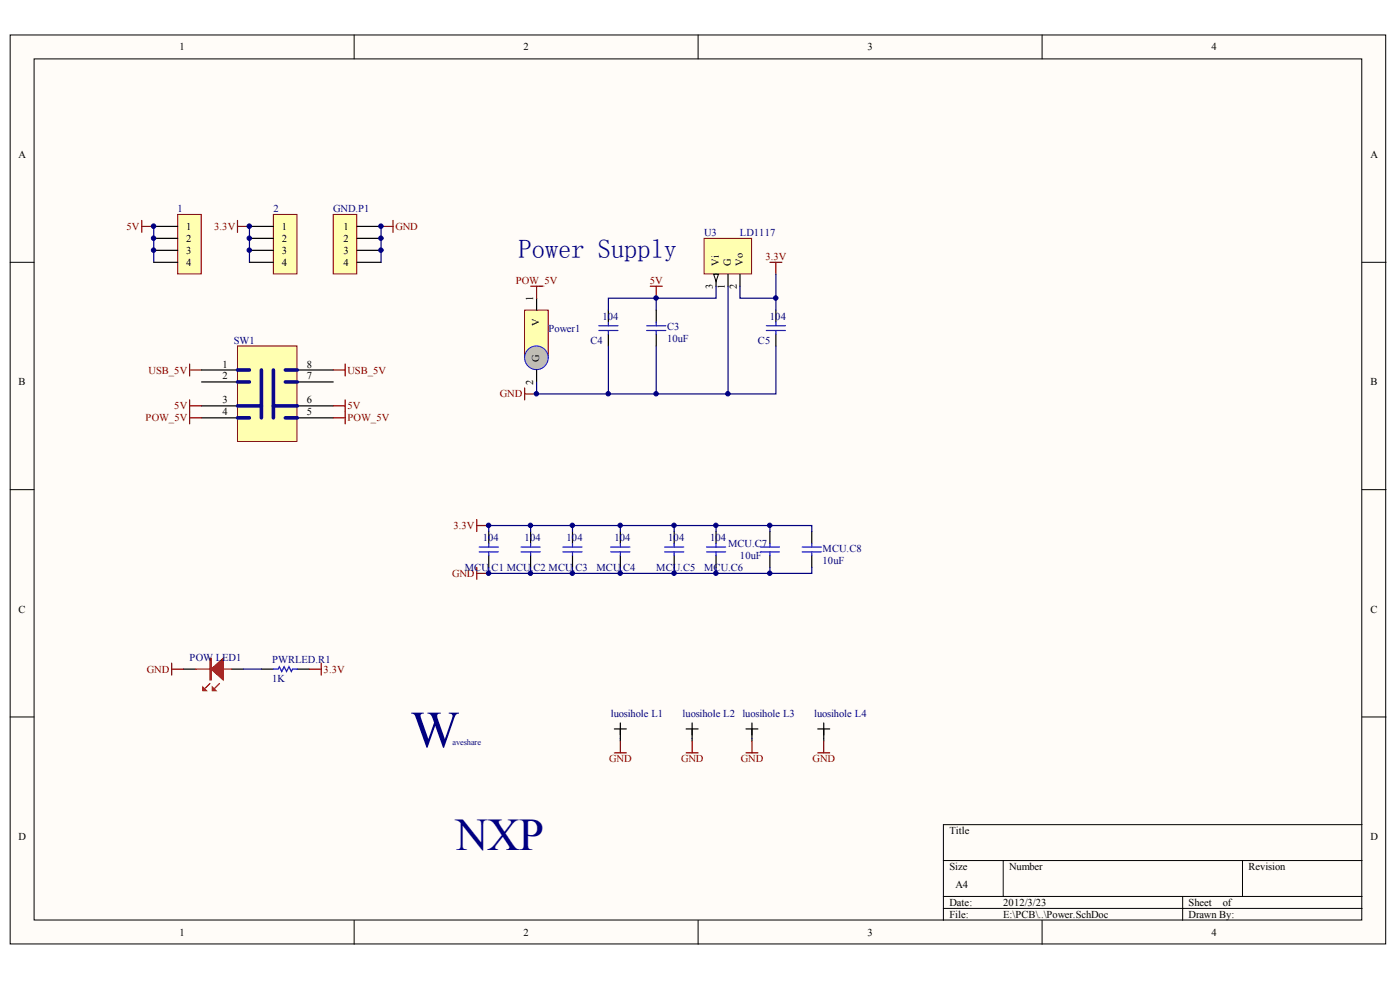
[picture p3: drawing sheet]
<svg xmlns="http://www.w3.org/2000/svg" width="291mm" height="204mm" viewBox="0 0 291 204" stroke-linecap="round" stroke-linejoin="round" font-family="sans-serif">
<g fill="#fffcf8" stroke="#000" stroke-width=".21">
<path d="M2.1 7.3h286v188.9h-286z"/>
<path d="M7.1 12.2h276v179h-276z"/>
</g>
<g fill="none" stroke="#000" stroke-width=".21">
<path d="M73.6 7.3v4.9M145.1 7.3v4.9M216.6 7.3v4.9M2.1 54.5h5M283.2 54.5h4.9M2.1 101.8h5M283.2 101.8h4.9M2.1 149h5M283.2 149h4.9M196.1 178.9h87.1M208.6 178.9v7.4M258.3 178.9v7.4"/>
<path d="M283.2 171.4h-87.1v19.9M73.6 191.3v5M145.1 191.3v5M196.1 186.3h87.1M196.1 188.8h87.1M216.6 191.3v5M245.9 186.3v5"/>
</g>
<path d="M146.4 49.5h9.8v7.4h-9.8z" fill="#ffffb0" stroke="#800000" stroke-width=".21"/>
<path d="M148.9 57v2.5M151.3 57v2.5M153.8 57v2.5" fill="none" stroke="#000" stroke-width=".25"/>
<path d="M148.4 57h1l-.5 1.5z" fill="#fffcf8" stroke="#000" stroke-width=".21"/>
<path d="M109.1 64.5h4.9v9.8h-4.9z" fill="#ffffb0" stroke="#800000" stroke-width=".21"/>
<circle cx="111.5" cy="74.4" r="2.46" fill="#c0c0c0" stroke="#00f" stroke-width=".21"/>
<g fill="none" stroke="#000" stroke-width=".25">
<path d="M111.6 62v2.5M111.6 76.9v2.5M126.5 64.5v2.5M126.5 69.4v2.5M161.3 64.5v2.5M161.3 69.4v2.5M119 110.5v2.5M119 115.5v2.4M129 110.5v2.5M129 115.5v2.4M140.2 110.5v2.5M140.2 115.5v2.4"/>
<path d="M148.9 110.5v2.5M148.9 115.5v2.4M160.1 110.5v2.5M160.1 115.5v2.4M38.2 139.1h2.5M48.1 139.1h2.5M54.3 139.1h2.5M61.8 139.1h2.5"/>
</g>
<g fill="none" stroke="#00f" stroke-width=".25">
<path d="M124.5 68.7h4M124.5 67.7h4M126.5 67v.7M126.5 68.7v.7M159.3 68.7h4M159.3 67.7h4M161.3 67v.7M161.3 68.7v.7M117 113.7h4M117 114.7h4M119 113v.7M119 114.7v.8"/>
<path d="M127 113.7h4M127 114.7h4M129 113v.7M129 114.7v.8M138.2 113.7h3.9M138.2 114.7h3.9M140.2 113v.7M140.2 114.7v.8M146.9 113.7h3.9M146.9 114.7h3.9M148.9 113v.7M148.9 114.7v.8"/>
<path d="M158.1 113.7h3.9M158.1 114.7h3.9M160.1 113v.7M160.1 114.7v.8M56.8 139.1h1l.3-.5 .5 1 .5-1 .5 1 .5-1 .5 1 .2-.5h1"/>
</g>
<g fill="none" stroke="#000080" stroke-width=".25">
<path d="M51.9 47.1v7.4M79.2 47.1v7.4M148.9 59.5v2.5h-12.5v2.5M151.3 59.5v22.4h-14.9M153.8 59.5v2.5h7.5v2.5M161.3 57v5M126.5 71.9v10h-14.9v-2.5M136.4 71.9v10h-9.9M136.4 62h-9.9v2.5M161.3 71.9v10h-10M129 109.2v1.3M129 117.9v1.3"/>
<path d="M140.2 109.2v1.3M140.2 117.9v1.3M148.9 109.2v1.3M148.9 117.9v1.3M50.6 139.1h3.7"/>
</g>
<g fill="none" stroke="#800000" stroke-width=".25">
<path d="M49.4 45.8v2.5M49.4 47.1h2.5M79.2 47.1h2.5M81.7 45.8v2.5M110.3 59.5h2.5M111.6 59.5v2.5M135.2 59.5h2.5M136.4 59.5v2.5M160.1 54.5h2.4M161.3 54.5v2.5M39.4 75.7v2.4M39.4 76.9h2.5"/>
<path d="M109.1 80.6v2.5M109.1 81.9h2.5M99.1 108v2.5M99.1 117.9v2.5M99.1 119.2h2.5M99.1 109.2h2.5M35.7 137.8v2.5M35.7 139.1h2.5M64.3 139.1h2.5M66.8 137.8v2.5"/>
</g>
<path d="M40.7 139.1h7.4M43.6 142.1l-.9 1M45.6 142.1l-1 1" fill="none" stroke="#bf0000" stroke-width=".25"/>
<g fill="#bf0000" stroke="#bf0000" stroke-width=".25">
<path d="M43.9 139.1l2.5-2.3v4.5z"/>
<path d="M42.2 142.8l.7 .8h-.7z"/>
<path d="M44.1 142.8l.8 .8h-.8z"/>
<path d="M43.6 136.8h.3v4.5h-.3z" fill-rule="evenodd"/>
</g>
<path d="M49.4 71.9h12.3v19.9h-12.3z" fill="#ffffb0" stroke="#800000" stroke-width=".21"/>
<path d="M41.9 76.9h7.5M41.9 79.4h7.5M61.8 76.9h7.5M61.8 79.4h7.5M41.9 84.4h7.5M41.9 86.9h7.5M61.8 84.4h7.5M61.8 86.9h7.5" fill="none" stroke="#000" stroke-width=".25"/>
<path d="M49.4 76.9h2.5M49.4 79.4h2.5M54.3 76.9v10M56.8 76.9v10M59.3 76.9h2.5M59.3 79.4h2.5M49.4 84.4h4.9M49.4 86.9h2.5M56.8 84.4h5M59.3 86.9h2.5" fill="none" stroke="#0c0087" stroke-width=".75"/>
<path d="M29.5 45.8v2.5M29.5 47.1h2.5M69.3 76.9h2.5M71.8 75.7v2.4M39.4 83.1v5M39.4 86.9h2.5M39.4 84.4h2.5M69.3 86.9h2.5M69.3 84.4h2.5M71.8 83.1v5" fill="none" stroke="#800000" stroke-width=".25"/>
<path d="M32 47.1v7.4" fill="none" stroke="#000080" stroke-width=".25"/>
<path d="M36.9 44.6h4.9v12.3h-4.9z" fill="#ffffb0" stroke="#800000" stroke-width=".21"/>
<path d="M32 47.1h4.9M32 49.5h4.9M32 52h4.9M32 54.5h4.9" fill="none" stroke="#000" stroke-width=".25"/>
<path d="M56.8 44.6h4.9v12.3h-4.9z" fill="#ffffb0" stroke="#800000" stroke-width=".21"/>
<path d="M51.9 47.1h4.9M51.9 49.5h4.9M51.9 52h4.9M51.9 54.5h4.9" fill="none" stroke="#000" stroke-width=".25"/>
<path d="M69.3 44.6h4.9v12.3h-4.9z" fill="#ffffb0" stroke="#800000" stroke-width=".21"/>
<g fill="none" stroke="#000" stroke-width=".25">
<path d="M74.2 47.1h5M74.2 49.5h5M74.2 52h5M74.2 54.5h5M136.4 64.5v2.5M136.4 69.4v2.5M101.6 110.5v2.5M101.6 115.5v2.4M110.3 110.5v2.5M110.3 115.5v2.4M168.8 110.5v2.5M168.8 115.5v2.4"/>
<path d="M127.7 151.5h2.5M129 150.3v3.7M142.6 151.5h2.5M143.9 150.3v3.7M155.1 151.5h2.5M156.3 150.3v3.7M170 151.5h2.5M171.2 150.3v3.7"/>
</g>
<g fill="none" stroke="#00f" stroke-width=".25">
<path d="M134.4 68.7h4M134.4 67.7h4M136.4 67v.7M136.4 68.7v.7M99.6 114.7h4M99.6 113.7h4M101.6 113v.7M101.6 114.7v.8M108.3 114.7h4M108.3 113.7h4M110.3 113v.7M110.3 114.7v.8"/>
<path d="M166.8 114.7h3.9M166.8 113.7h3.9M168.8 113v.7M168.8 114.7v.8M128.9 153.5h.1M143.9 153.5h.1M156.3 153.5h.1M171.2 153.5h.1"/>
</g>
<path d="M101.6 110.5v-1.3h67.2v1.3M101.6 117.9v1.3h67.2v-1.3M110.3 109.2v1.3M110.3 117.9v1.3M119 109.2v1.3M119 117.9v1.3M160.1 109.2v1.3M160.1 117.9v1.3" fill="none" stroke="#000080" stroke-width=".25"/>
<path d="M127.7 156.5h2.5M129 154v2.5M142.6 156.5h2.5M143.9 154v2.5M155.1 156.5h2.5M156.3 154v2.5M170 156.5h2.5M171.2 154v2.5" fill="none" stroke="#800000" stroke-width=".25"/>
<g fill="#000080" stroke="#000080" stroke-width=".21">
<circle cx="31.9" cy="52" r=".46"/>
<circle cx="31.9" cy="49.5" r=".46"/>
<circle cx="31.9" cy="47" r=".47"/>
<circle cx="51.8" cy="52" r=".46"/>
<circle cx="51.8" cy="49.5" r=".46"/>
<circle cx="51.8" cy="47" r=".47"/>
<circle cx="79.2" cy="52" r=".46"/>
<circle cx="79.2" cy="49.5" r=".46"/>
<circle cx="79.2" cy="47" r=".47"/>
<circle cx="101.6" cy="119.1" r=".46"/>
<circle cx="101.6" cy="109.2" r=".46"/>
<circle cx="110.3" cy="119.1" r=".46"/>
<circle cx="110.3" cy="109.2" r=".46"/>
<circle cx="111.5" cy="81.8" r=".46"/>
<circle cx="119" cy="119.1" r=".46"/>
<circle cx="119" cy="109.2" r=".46"/>
<circle cx="126.4" cy="81.8" r=".46"/>
<circle cx="128.9" cy="119.1" r=".46"/>
<circle cx="128.9" cy="109.2" r=".46"/>
<circle cx="136.4" cy="81.8" r=".46"/>
<circle cx="136.4" cy="61.9" r=".46"/>
<circle cx="140.1" cy="119.1" r=".46"/>
<circle cx="140.1" cy="109.2" r=".46"/>
<circle cx="148.8" cy="119.1" r=".46"/>
<circle cx="148.8" cy="109.2" r=".46"/>
<circle cx="151.3" cy="81.8" r=".46"/>
<circle cx="160" cy="119.1" r=".46"/>
<circle cx="160" cy="109.2" r=".46"/>
<circle cx="161.3" cy="61.9" r=".46"/>
</g>
<text font-size="10.8" fill="#000080" x="85.3" y="155.3">W</text>
<text font-size="9.4" fill="#000080" x="94.7" y="176.7">NXP</text>
<text font-size="5.5" fill="#000080" x="107.8" y="53.7">Power Supply</text>
<g font-size="2.2">
<text x="37.3" y="10.5">1</text>
<text x="108.8" y="10.5">2</text>
<text x="180.3" y="10.5">3</text>
<text x="251.9" y="10.5">4</text>
<text x="3.8" y="32.8">A</text>
<text x="284.9" y="32.8">A</text>
<text x="38.7" y="47.8">1</text>
<text x="58.6" y="47.8">1</text>
<text x="71.4" y="47.8">1</text>
<text x="38.7" y="50.3">2</text>
<text x="38.7" y="52.8">3</text>
<text x="58.6" y="50.3">2</text>
<text x="58.6" y="52.8">3</text>
<text x="71.4" y="50.3">2</text>
<text x="71.4" y="52.8">3</text>
<text x="38.7" y="55.3">4</text>
<text x="58.6" y="55.3">4</text>
<text x="71.4" y="55.3">4</text>
<text x="149.4" y="55.3" transform="rotate(-90 149.4 55.3)">Vi</text>
<text x="151.9" y="55.3" transform="rotate(-90 151.9 55.3)">G</text>
<text x="154.4" y="55.3" transform="rotate(-90 154.4 55.3)">Vo</text>
<text x="110.9" y="62.5" transform="rotate(-90 110.9 62.5)">1</text>
<text x="148.2" y="60.1" transform="rotate(-90 148.2 60.1)">3</text>
<text x="150.7" y="60.1" transform="rotate(-90 150.7 60.1)">1</text>
<text x="153.1" y="60.1" transform="rotate(-90 153.1 60.1)">2</text>
<text x="112.1" y="67.8" transform="rotate(-90 112.1 67.8)">V</text>
<text x="46.3" y="76.4">1</text>
<text x="63.8" y="76.4">8</text>
<text x="112.1" y="75.2" transform="rotate(-90 112.1 75.2)">G</text>
<text x="3.9" y="80.1">B</text>
<text x="46.3" y="78.9">2</text>
<text x="46.3" y="83.9">3</text>
<text x="63.8" y="83.9">6</text>
<text x="63.8" y="78.9">7</text>
<text x="110.9" y="80" transform="rotate(-90 110.9 80)">2</text>
<text x="284.9" y="80.1">B</text>
<text x="46.3" y="86.3">4</text>
<text x="63.8" y="86.3">5</text>
<text x="3.9" y="127.4">C</text>
<text x="284.9" y="127.4">C</text>
<text x="197.4" y="173.4">Title</text>
<text x="3.8" y="174.6">D</text>
<text x="284.9" y="174.6">D</text>
<text x="197.4" y="180.8">Size</text>
<text x="198.6" y="184.6">A4</text>
<text x="209.8" y="180.8">Number</text>
<text x="259.5" y="180.8">Revision</text>
<text x="197.4" y="188.3">Date:</text>
<text x="197.4" y="190.8">File:</text>
<text x="208.6" y="188.3">2012/3/23</text>
<text x="208.6" y="190.8">E:\PCB\..\Power.SchDoc</text>
<text x="247.1" y="188.3">Sheet</text>
<text x="247.1" y="190.8">Drawn By:</text>
<text x="254.2" y="188.3">of</text>
<text x="37.3" y="194.5">1</text>
<text x="108.8" y="194.5">2</text>
<text x="180.3" y="194.5">3</text>
<text x="251.9" y="194.5">4</text>
</g>
<g font-size="2.2" fill="#800000">
<text x="26.3" y="47.8">5V</text>
<text x="44.5" y="47.8">3.3V</text>
<text x="82.2" y="47.8">GND</text>
<text x="107.2" y="59">POW_5V</text>
<text x="135.1" y="59">5V</text>
<text x="159.1" y="54">3.3V</text>
<text x="30.9" y="77.6">USB_5V</text>
<text x="72.3" y="77.6">USB_5V</text>
<text x="103.9" y="82.6">GND</text>
<text x="30.3" y="87.6">POW_5V</text>
<text x="36.2" y="85.1">5V</text>
<text x="72.3" y="87.6">POW_5V</text>
<text x="72.3" y="85.1">5V</text>
<text x="94.3" y="110">3.3V</text>
<text x="94" y="119.9">GND</text>
<text x="30.5" y="139.8">GND</text>
<text x="67.3" y="139.8">3.3V</text>
<text x="126.6" y="158.4">GND</text>
<text x="141.6" y="158.4">GND</text>
<text x="154" y="158.4">GND</text>
<text x="168.9" y="158.4">GND</text>
</g>
<g font-size="2.2" fill="#000080">
<text x="36.9" y="44.1">1</text>
<text x="56.8" y="44.1">2</text>
<text x="69.3" y="44.1">GND.P1</text>
<text x="146.4" y="49">U3</text>
<text x="153.8" y="49">LD1117</text>
<text x="48.6" y="71.4">SW1</text>
<text x="114" y="68.9">Power1</text>
<text x="122.7" y="71.4">C4</text>
<text x="125.2" y="66.4">104</text>
<text x="138.7" y="68.7">C3</text>
<text x="138.7" y="71.2">10uF</text>
<text x="157.6" y="71.4">C5</text>
<text x="160.1" y="66.4">104</text>
<text x="100.4" y="112.5">104</text>
<text x="109.1" y="112.5">104</text>
<text x="117.8" y="112.5">104</text>
<text x="127.7" y="112.5">104</text>
<text x="138.9" y="112.5">104</text>
<text x="147.6" y="112.5">104</text>
<text x="151.3" y="113.7">MCU.C7</text>
<text x="96.6" y="118.7">MCU.C1 MCU.C2 MCU.C3</text>
<text x="124" y="118.7">MCU.C4</text>
<text x="136.4" y="118.7">MCU.C5</text>
<text x="146.4" y="118.7">MCU.C6</text>
<text x="153.8" y="116.2">10uF</text>
<text x="171" y="114.7">MCU.C8</text>
<text x="171" y="117.2">10uF</text>
<text x="39.4" y="137.3">POW</text>
<text x="44.8" y="137.3">LED1</text>
<text x="56.6" y="137.8">PWRLED.R1</text>
<text x="56.6" y="141.8">1K</text>
<text x="127" y="149">luosihole L1</text>
<text x="141.9" y="149">luosihole L2</text>
<text x="154.3" y="149">luosihole L3</text>
<text x="169.3" y="149">luosihole L4</text>
</g>
<text font-size="1.7" fill="#000080" x="94" y="154.8">aveshare</text>
</svg>
